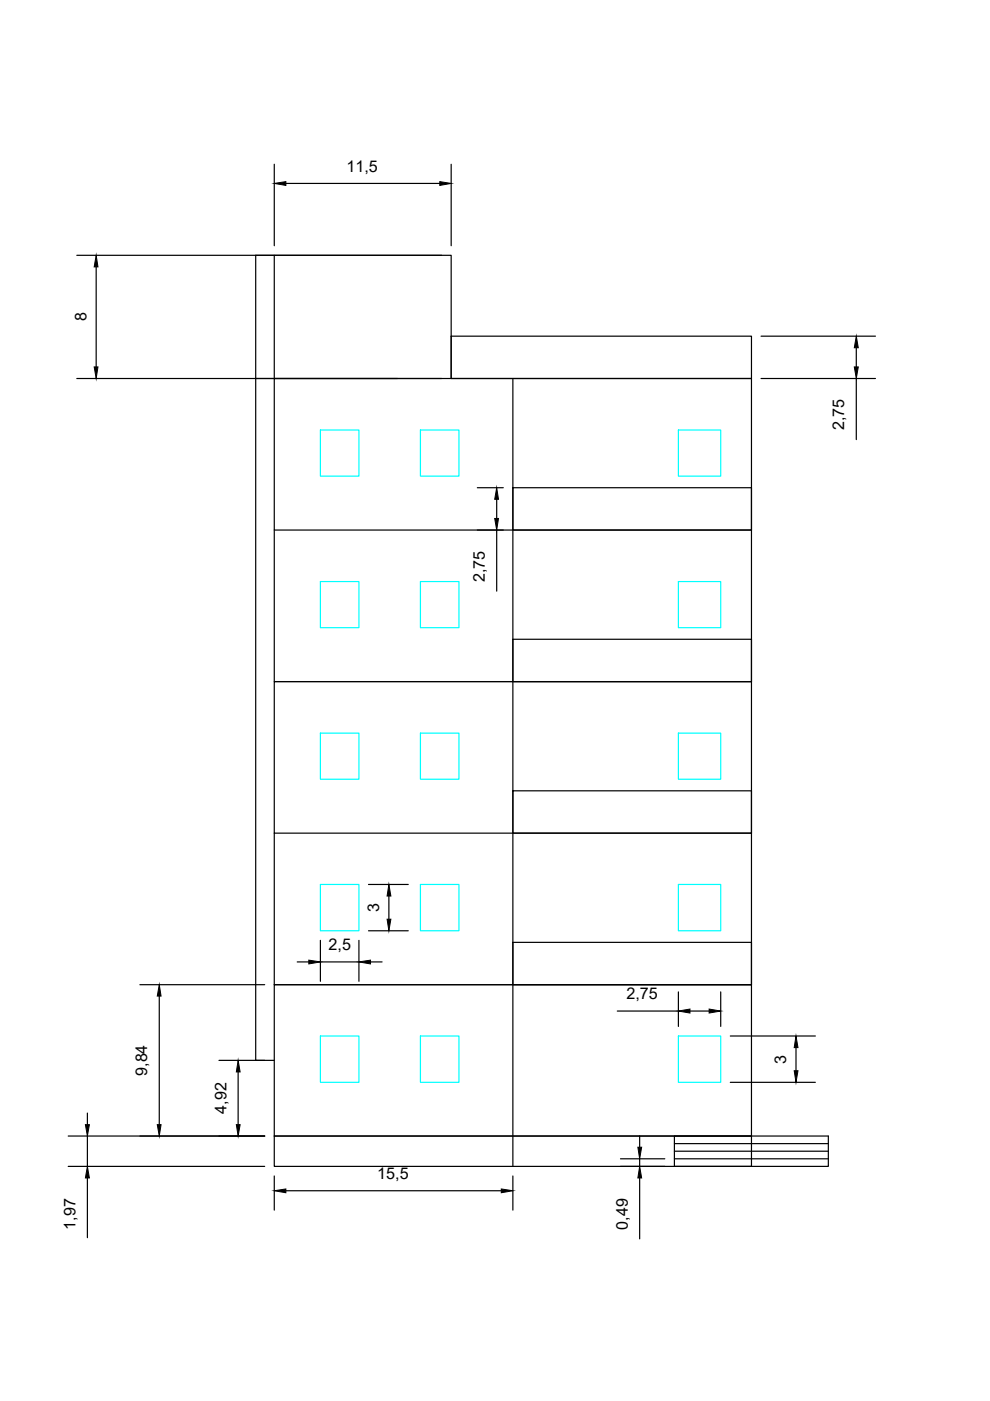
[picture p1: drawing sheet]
<svg xmlns="http://www.w3.org/2000/svg" width="210mm" height="297mm" viewBox="0 0 210 297" stroke-linecap="round" stroke-linejoin="round" font-family="sans-serif">
<!-- layer: 0 -->
<g fill="none" stroke="#000" stroke-width=".25">
<path d="M58.2 34.8v17.3M60.6 38.9h32.6M95.7 34.8v17.3M16.3 54.1h77.3M20.4 56.6v21.2M54.2 54.1v26.1h30.1M95.7 71.3h63.6v8.9h-63.6zM161.4 71.3h24.2M181.6 73.7v4.1M16.3 80.2h77.3M54.2 80.2v144.6h4M58.2 80.2h101.1v32.2h-101.1z"/>
<path d="M58.2 80.2v-26.1h37.5v26.1M108.7 80.2v167.1M161.4 80.2h24.2M181.6 80.2v13M58.2 112.4v32.1h101.1v-32.1M101.2 103.4h5.5M101.2 112.4h5.5M105.3 105.9v4M105.3 112.4v12.9M108.7 103.4h50.6v9h-50.6zM108.7 135.5h50.6v9h-50.6zM58.2 176.6v-32.1h101.1v32.1h-101.1v32.2h101.1v-32.2"/>
<path d="M108.7 167.7h50.6v8.9h-50.6zM67.9 199.4v8.7M76.1 199.4v8.7M78.1 187.5h8.5M78.1 197.3h8.5M82.5 190v4.9M108.7 199.8h50.6v9h-50.6zM29.7 208.8h26.4M33.8 211.2v27.2M58.2 208.8h101.1v32.1h-101.1zM63 203.9h2.5M67.9 203.9h8.2"/>
<path d="M78.6 203.9h2.4M130.9 214.4h12.9M143.8 210.3v7.3M146.3 214.4h4.1M152.8 210.3v7.3M154.8 219.7h18.1M18.5 236v2.4M46.4 224.8h9.7M50.5 227.3v11.1M154.8 229.5h18.1M168.8 222.1v4.9M14.5 240.9h41.6"/>
<path d="M14.5 247.3h41.6M18.5 240.9v6.4M18.5 249.8v12.6M58.2 240.9h101.1v6.4h-101.1zM58.2 249.3v7.3M60.6 252.5h45.7M108.7 249.3v7.3M131.6 245.7h9.4M131.6 247.3h9.4M135.6 240.8v2.4M135.6 245.7v1.6M135.6 249.8v12.9"/>
<path d="M143 240.9h32.6v6.4h-32.6zM143 242.5h32.6M143 244.1h32.6M143 245.7h32.6"/>
</g>
<!-- layer: Openings -->
<g fill="none" stroke="#0ff" stroke-width=".25">
<path d="M67.9 91.2h8.2v9.8h-8.2zM89.1 91.2h8.2v9.8h-8.2zM143.8 91.2h9v9.8h-9zM67.9 123.3h8.2v9.8h-8.2zM89.1 123.3h8.2v9.8h-8.2zM143.8 123.3h9v9.8h-9zM67.9 155.4h8.2v9.8h-8.2zM89.1 155.4h8.2v9.8h-8.2zM143.8 155.4h9v9.8h-9zM67.9 187.5h8.2v9.8h-8.2zM89.1 187.5h8.2v9.8h-8.2zM143.8 187.5h9v9.8h-9z"/>
<path d="M67.9 219.7h8.2v9.8h-8.2zM89.1 219.7h8.2v9.8h-8.2zM143.8 219.7h9v9.8h-9z"/>
</g>
<!-- layer: 0 -->
<g fill="#000" stroke="#000" stroke-width=".21">
<path d="M58.2 38.9l2.4-.4v.8zM93.2 38.5l2.5 .4-2.5 .4zM20.4 54.1l.4 2.5h-.8zM20 77.8h.8l-.4 2.4zM181.6 71.3l.4 2.4h-.9zM181.1 77.8h.9l-.4 2.4zM105.3 103.4l.4 2.5h-.8zM104.9 109.9h.8l-.4 2.5zM82.5 187.5l.4 2.5h-.8zM82.1 194.9h.8l-.4 2.4zM33.8 208.8l.3 2.4h-.8zM65.5 203.6l2.4 .3-2.4 .5z"/>
<path d="M76.1 203.9l2.5-.3v.8zM143.8 214.4l2.5-.5v.9zM150.4 213.9l2.4 .5-2.4 .4zM18.1 238.4h.9l-.5 2.5zM33.3 238.4h.8l-.3 2.5zM50.5 224.8l.4 2.5h-.8zM50.1 238.4h.8l-.4 2.5zM168.4 227h.8l-.4 2.5zM168.8 219.7l.4 2.4h-.8zM18.5 247.3l.5 2.5h-.9zM58.2 252.5l2.4-.4v.8zM106.3 252.1l2.4 .4-2.4 .4z"/>
<path d="M135.2 243.2h.8l-.4 2.5zM135.6 247.3l.4 2.5h-.8z"/>
</g>
<g font-size="3.4">
<text x="73.5" y="36.4">11,5</text>
<text x="18.3" y="68.1" transform="rotate(-90 18.3 68.1)">8</text>
<text x="179" y="91.3" transform="rotate(-90 179 91.3)">2,75</text>
<text x="102.8" y="123.4" transform="rotate(-90 102.8 123.4)">2,75</text>
<text x="80.4" y="193.4" transform="rotate(-90 80.4 193.4)">3</text>
<text x="69.7" y="201.5">2,5</text>
<text x="132.8" y="211.8">2,75</text>
<text x="166.7" y="225.5" transform="rotate(-90 166.7 225.5)">3</text>
<text x="31.2" y="228.1" transform="rotate(-90 31.2 228.1)">9,84</text>
<text x="48" y="236.1" transform="rotate(-90 48 236.1)">4,92</text>
<text x="80" y="250">15,5</text>
<text x="16" y="260.8" transform="rotate(-90 16 260.8)">1,97</text>
<text x="133.1" y="260.8" transform="rotate(-90 133.1 260.8)">0,49</text>
</g>
</svg>
